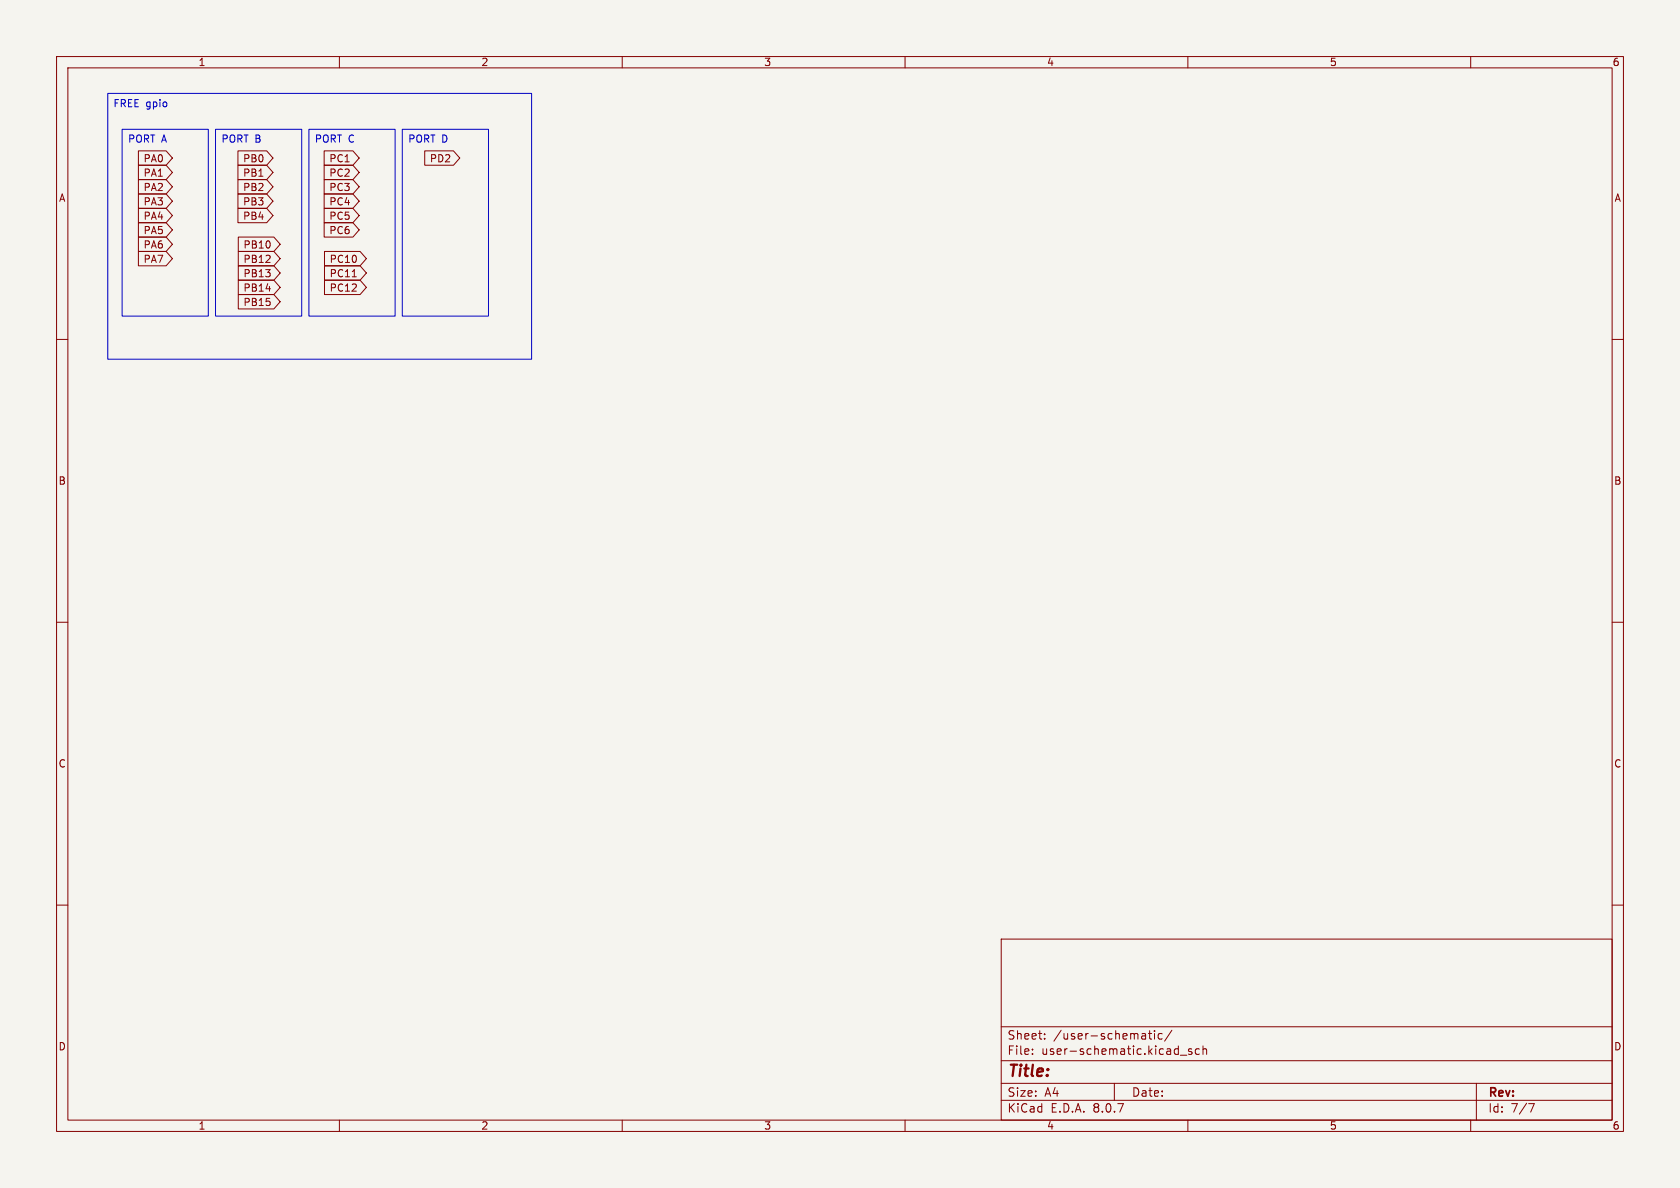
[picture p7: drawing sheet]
<svg xmlns="http://www.w3.org/2000/svg" width="297mm" height="210mm" viewBox="0 0 297 210" stroke-linecap="round" stroke-linejoin="round" font-family="sans-serif">
<path d="M0 0h297v210h-297z" fill="#f5f4ef" stroke="#f5f4ef" stroke-width=".18"/>
<g fill="none" stroke="#840000" stroke-width=".18">
<path d="M10 10h277v190h-277zM12 12h273v186h-273zM60 10v2M110 10v2M160 10v2M210 10v2M260 10v2M24.5 39.4h4.9l1.1 1.2-1.1 1.3h-4.9zM24.5 36.8h4.9l1.1 1.3-1.1 1.3h-4.9zM24.5 26.7h4.9l1.1 1.2-1.1 1.3h-4.9zM24.5 31.7h4.9l1.1 1.3-1.1 1.3h-4.9zM24.5 29.2h4.9l1.1 1.3-1.1 1.3h-4.9z"/>
<path d="M24.5 34.3h4.9l1.1 1.3-1.1 1.2h-4.9zM42.1 34.3h5l1.2 1.3-1.2 1.2h-5zM42.1 31.7h5l1.2 1.3-1.2 1.3h-5zM42.1 26.7h5l1.2 1.2-1.2 1.3h-5zM42.1 29.2h5l1.2 1.3-1.2 1.3h-5zM42.1 36.8h5l1.2 1.3-1.2 1.3h-5zM57.3 31.7h5.1l1.1 1.3-1.1 1.3h-5.1zM57.3 36.8h5.1l1.1 1.3-1.1 1.3h-5.1zM57.3 34.3h5.1l1.1 1.3-1.1 1.2h-5.1zM57.3 39.4h5.1l1.1 1.2-1.1 1.3h-5.1zM57.3 29.2h5.1l1.1 1.3-1.1 1.3h-5.1zM57.3 26.7h5.1l1.1 1.2-1.1 1.3h-5.1z"/>
<path d="M75.1 26.7h5.1l1.1 1.2-1.1 1.3h-5.1zM24.5 44.4h4.9l1.1 1.3-1.1 1.3h-4.9zM24.5 41.9h4.9l1.1 1.3-1.1 1.3h-4.9zM42.1 44.4h6.3l1.1 1.3-1.1 1.3h-6.3zM42.1 41.9h6.3l1.1 1.3-1.1 1.3h-6.3zM42.1 52.1h6.3l1.1 1.2-1.1 1.3h-6.3zM42.1 47h6.3l1.1 1.3-1.1 1.2h-6.3zM42.1 49.5h6.3l1.1 1.3-1.1 1.3h-6.3zM57.4 49.5h6.3l1.1 1.3-1.1 1.3h-6.3zM57.4 44.4h6.3l1.1 1.3-1.1 1.3h-6.3zM57.4 47h6.3l1.1 1.3-1.1 1.2h-6.3zM62.3 48.9h.7"/>
<path d="M10 60h2M285 60h2M10 110h2M285 110h2M10 160h2M177 166h108v32h-108zM285 160h2M60 198v2M110 198v2M160 198v2M177 194.5h108M177 191.5h108"/>
<path d="M177 187.5h108M177 181.5h108M182.5 186.3v.1M182.5 185.5v.1M184.7 183.6v.1M184.7 182.8v.1M197 191.5v3M202.3 182.7l.2 .2v.8M202.5 183.6l-.5 .1M202.5 183.1h-.5M203 182.7h.6M203.2 182.2v1.3l.4 .2"/>
<path d="M204.1 182.2v.1M204.1 182.7v1M205.5 182.8l-.5-.1-.3 .3v.4l.2 .2h.6M207.2 182.1l-1.3 2M208.7 186.5h1.1M210 198v2M210.7 185.5l-.4-.1-.2 .2 .1 .2 .5 .2v.3h-.6M212 185.5l-.4-.1-.3 .3v.4l.2 .2h.5M212.7 185.5l.2-.1 .3 .1 .1 .9M212.7 184.9v1.5M260 198v2M261 191.5v6.5"/>
<path d="M270.2 195.1h1l-.6 1.5"/>
</g>
<path d="M19 16.5h75v47h-75zM21.6 22.9h15.2v33h-15.2zM38.1 22.9h15.2v33h-15.2zM54.6 22.9h15.2v33h-15.2zM71.1 22.9h15.3v33h-15.3z" fill="none" stroke="#0000c2" stroke-width=".18"/>
<text font-size="2.8" fill="#840000" x="178" y="190.9">Title:</text>
<g font-size="2.1" fill="#840000">
<text x="178" y="184">Sheet:</text>
<text x="186.2" y="184">/user-schematic/</text>
<text x="178" y="186.7">File:</text>
<text x="184.1" y="186.7">user-schematic.kicad_sch</text>
<text x="178" y="196.9">KiCad</text>
<text x="178" y="194.1">Size:</text>
<text x="184.7" y="194.1">A4</text>
<text x="185.7" y="196.9">E.D.A.</text>
<text x="193.3" y="196.9">8.0.7</text>
<text x="200" y="194.1">Date:</text>
<text x="263" y="194.3">Rev:</text>
<text x="263" y="196.9">Id:</text>
<text x="267.1" y="196.9">7/7</text>
</g>
<g font-size="1.8" fill="#840000">
<text x="35" y="11.9">1</text>
<text x="85" y="11.9">2</text>
<text x="135" y="11.9">3</text>
<text x="185" y="11.9">4</text>
<text x="235" y="11.9">5</text>
<text x="285" y="11.9">6</text>
<text x="25.3" y="28.9">PA0</text>
<text x="42.9" y="28.9">PB0</text>
<text x="58.1" y="28.9">PC1</text>
<text x="75.9" y="28.9">PD2</text>
<text x="10.3" y="35.9">A</text>
<text x="25.3" y="34">PA2</text>
<text x="25.3" y="31.4">PA1</text>
<text x="42.9" y="34">PB2</text>
<text x="42.9" y="31.4">PB1</text>
<text x="58.1" y="34">PC3</text>
<text x="58.1" y="31.4">PC2</text>
<text x="285.3" y="35.9">A</text>
<text x="25.3" y="41.6">PA5</text>
<text x="25.3" y="39.1">PA4</text>
<text x="25.3" y="36.5">PA3</text>
<text x="42.9" y="36.5">PB3</text>
<text x="42.9" y="39.1">PB4</text>
<text x="58.1" y="39.1">PC5</text>
<text x="58.1" y="36.5">PC4</text>
<text x="58.1" y="41.6">PC6</text>
<text x="25.3" y="46.7">PA7</text>
<text x="25.3" y="44.1">PA6</text>
<text x="42.9" y="46.7">PB12</text>
<text x="42.9" y="44.1">PB10</text>
<text x="58.2" y="46.7">PC10</text>
<text x="42.9" y="49.2">PB13</text>
<text x="42.9" y="51.8">PB14</text>
<text x="58.2" y="51.8">PC12</text>
<text x="58.2" y="49.2">PC11</text>
<text x="42.9" y="54.3">PB15</text>
<text x="10.3" y="85.9">B</text>
<text x="285.3" y="85.9">B</text>
<text x="10.3" y="135.9">C</text>
<text x="285.3" y="135.9">C</text>
<text x="10.3" y="185.9">D</text>
<text x="285.3" y="185.9">D</text>
<text x="35" y="199.9">1</text>
<text x="85" y="199.9">2</text>
<text x="135" y="199.9">3</text>
<text x="185" y="199.9">4</text>
<text x="235" y="199.9">5</text>
<text x="285" y="199.9">6</text>
</g>
<g font-size="1.8" fill="#0000c2">
<text x="20" y="19.2">FREE gpio</text>
<text x="22.5" y="25.5">PORT A</text>
<text x="39.1" y="25.5">PORT B</text>
<text x="55.6" y="25.5">PORT C</text>
<text x="72.1" y="25.5">PORT D</text>
</g>
</svg>
